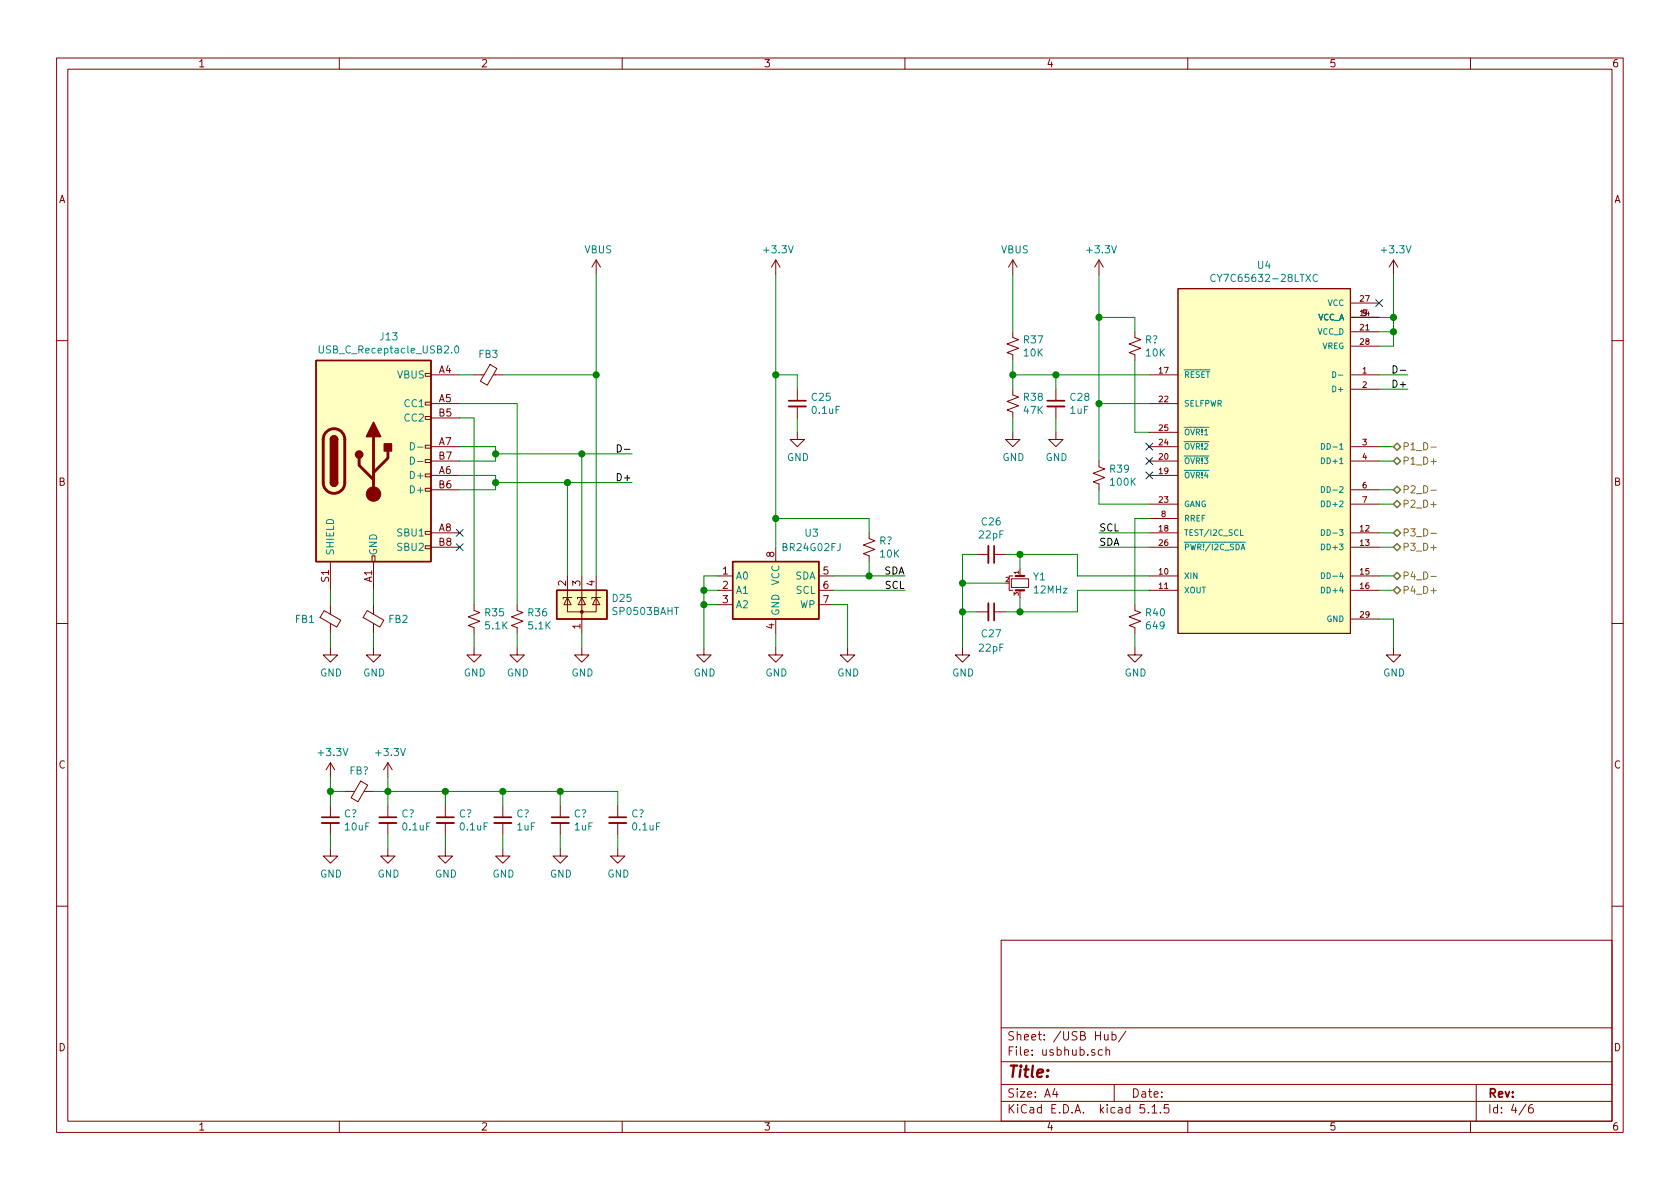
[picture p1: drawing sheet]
EESchema Schematic File Version 4
EELAYER 30 0
EELAYER END
$Descr A4 11693 8268
encoding utf-8
Sheet 4 6
Title ""
Date ""
Rev ""
Comp ""
Comment1 ""
Comment2 ""
Comment3 ""
Comment4 ""
$EndDescr
$Comp
L cluster-controller-module:CY7C65632-28LTXC U4
U 1 1
P 8800 3200
F 0 "U4" H 8800 4565 50  0000 C CNN
F 1 "CY7C65632-28LTXC" H 8800 4474 50  0000 C CNN
F 2 "QFN50P500X500X80-29N" H 8800 3200 50  0001 L BNN
F 3 "Cypress Semiconductor" H 8800 3200 50  0001 L BNN
F 4 "None" H 8800 3200 50  0001 L BNN "Field4"
F 5 "Manufacturer Recommendations" H 8800 3200 50  0001 L BNN "Field5"
F 6 "CY7C65632-28LTXC" H 8800 3200 50  0001 L BNN "Field6"
F 7 "Unavailable" H 8800 3200 50  0001 L BNN "Field7"
F 8 "QFN-28 Cypress Semiconductor" H 8800 3200 50  0001 L BNN "Field8"
F 9 "CY7C65632 Series HX2VL Very Low Power USB 2.0 Hub Controller - QFN-28" H 8800 3200 50  0001 L BNN "Field9"
F 10 "L" H 8800 3200 50  0001 L BNN "Field10"
	1    8800 3200
	1    0    0    -1  
$EndComp
$Comp
L Memory_EEPROM:24LC02 U3
U 1 1
P 5400 4100
F 0 "U3" H 5650 4500 50  0000 C CNN
F 1 "BR24G02FJ" H 5650 4400 50  0000 C CNN
F 2 "" H 5400 4100 50  0001 C CNN
F 3 "http://ww1.microchip.com/downloads/en/DeviceDoc/21709c.pdf" H 5400 4100 50  0001 C CNN
	1    5400 4100
	1    0    0    -1  
$EndComp
$Comp
L power:GND #PWR069
U 1 1
P 9700 4500
F 0 "#PWR069" H 9700 4250 50  0001 C CNN
F 1 "GND" H 9705 4327 50  0000 C CNN
F 2 "" H 9700 4500 50  0001 C CNN
F 3 "" H 9700 4500 50  0001 C CNN
	1    9700 4500
	1    0    0    -1  
$EndComp
Wire Wire Line
	9600 4300 9700 4300
Wire Wire Line
	9700 4300 9700 4500
Wire Wire Line
	9600 4100 9700 4100
Wire Wire Line
	9600 4000 9700 4000
Wire Wire Line
	9600 3800 9700 3800
Wire Wire Line
	9600 3700 9700 3700
Wire Wire Line
	9600 3500 9700 3500
Wire Wire Line
	9600 3400 9700 3400
Wire Wire Line
	9600 3200 9700 3200
Wire Wire Line
	9600 3100 9700 3100
Text HLabel 9700 3200 2    50   BiDi ~ 0
P1_D+
Text HLabel 9700 3100 2    50   BiDi ~ 0
P1_D-
Text HLabel 9700 3400 2    50   BiDi ~ 0
P2_D-
Text HLabel 9700 3500 2    50   BiDi ~ 0
P2_D+
Text HLabel 9700 3700 2    50   BiDi ~ 0
P3_D-
Text HLabel 9700 3800 2    50   BiDi ~ 0
P3_D+
Text HLabel 9700 4000 2    50   BiDi ~ 0
P4_D-
Text HLabel 9700 4100 2    50   BiDi ~ 0
P4_D+
$Comp
L Connector:USB_C_Receptacle_USB2.0 J13
U 1 1
P 2600 3200
F 0 "J13" H 2707 4067 50  0000 C CNN
F 1 "USB_C_Receptacle_USB2.0" H 2707 3976 50  0000 C CNN
F 2 "" H 2750 3200 50  0001 C CNN
F 3 "https://www.usb.org/sites/default/files/documents/usb_type-c.zip" H 2750 3200 50  0001 C CNN
	1    2600 3200
	1    0    0    -1  
$EndComp
$Comp
L Power_Protection:SP0503BAHT D25
U 1 1
P 4050 4200
F 0 "D25" H 4255 4246 50  0000 L CNN
F 1 "SP0503BAHT" H 4255 4155 50  0000 L CNN
F 2 "Package_TO_SOT_SMD:SOT-143" H 4275 4150 50  0001 L CNN
F 3 "http://www.littelfuse.com/~/media/files/littelfuse/technical%20resources/documents/data%20sheets/sp05xxba.pdf" H 4175 4325 50  0001 C CNN
	1    4050 4200
	1    0    0    -1  
$EndComp
$Comp
L Device:R_Small_US R35
U 1 1
P 3300 4300
F 0 "R35" H 3368 4346 50  0000 L CNN
F 1 "5.1K" H 3368 4255 50  0000 L CNN
F 2 "" H 3300 4300 50  0001 C CNN
F 3 "~" H 3300 4300 50  0001 C CNN
	1    3300 4300
	1    0    0    -1  
$EndComp
$Comp
L Device:R_Small_US R36
U 1 1
P 3600 4300
F 0 "R36" H 3668 4346 50  0000 L CNN
F 1 "5.1K" H 3668 4255 50  0000 L CNN
F 2 "" H 3600 4300 50  0001 C CNN
F 3 "~" H 3600 4300 50  0001 C CNN
	1    3600 4300
	1    0    0    -1  
$EndComp
$Comp
L Device:Ferrite_Bead_Small FB3
U 1 1
P 3400 2600
F 0 "FB3" V 3255 2600 50  0000 C CNN
F 1 "Ferrite_Bead_Small" V 3254 2600 50  0001 C CNN
F 2 "" V 3330 2600 50  0001 C CNN
F 3 "~" H 3400 2600 50  0001 C CNN
	1    3400 2600
	0    1    1    0   
$EndComp
Wire Wire Line
	3200 2900 3300 2900
Wire Wire Line
	3200 2800 3600 2800
Wire Wire Line
	3200 2600 3300 2600
Wire Wire Line
	3200 3200 3450 3200
Wire Wire Line
	3450 3200 3450 3150
Wire Wire Line
	3450 3100 3200 3100
Wire Wire Line
	3200 3400 3450 3400
Wire Wire Line
	3450 3400 3450 3350
Wire Wire Line
	3450 3300 3200 3300
NoConn ~ 3200 3700
NoConn ~ 3200 3800
Wire Wire Line
	3450 3350 3950 3350
Connection ~ 3450 3350
Wire Wire Line
	3450 3350 3450 3300
Wire Wire Line
	3450 3150 4050 3150
Connection ~ 3450 3150
Wire Wire Line
	3450 3150 3450 3100
Wire Wire Line
	3500 2600 4150 2600
Connection ~ 3950 3350
Wire Wire Line
	3950 3350 4400 3350
Wire Wire Line
	4050 3150 4400 3150
Connection ~ 4050 3150
Connection ~ 4150 2600
$Comp
L power:GND #PWR055
U 1 1
P 4050 4500
F 0 "#PWR055" H 4050 4250 50  0001 C CNN
F 1 "GND" H 4055 4327 50  0000 C CNN
F 2 "" H 4050 4500 50  0001 C CNN
F 3 "" H 4050 4500 50  0001 C CNN
	1    4050 4500
	1    0    0    -1  
$EndComp
$Comp
L power:GND #PWR054
U 1 1
P 3600 4500
F 0 "#PWR054" H 3600 4250 50  0001 C CNN
F 1 "GND" H 3605 4327 50  0000 C CNN
F 2 "" H 3600 4500 50  0001 C CNN
F 3 "" H 3600 4500 50  0001 C CNN
	1    3600 4500
	1    0    0    -1  
$EndComp
$Comp
L power:GND #PWR053
U 1 1
P 3300 4500
F 0 "#PWR053" H 3300 4250 50  0001 C CNN
F 1 "GND" H 3305 4327 50  0000 C CNN
F 2 "" H 3300 4500 50  0001 C CNN
F 3 "" H 3300 4500 50  0001 C CNN
	1    3300 4500
	1    0    0    -1  
$EndComp
$Comp
L power:GND #PWR052
U 1 1
P 2600 4500
F 0 "#PWR052" H 2600 4250 50  0001 C CNN
F 1 "GND" H 2605 4327 50  0000 C CNN
F 2 "" H 2600 4500 50  0001 C CNN
F 3 "" H 2600 4500 50  0001 C CNN
	1    2600 4500
	1    0    0    -1  
$EndComp
$Comp
L power:GND #PWR051
U 1 1
P 2300 4500
F 0 "#PWR051" H 2300 4250 50  0001 C CNN
F 1 "GND" H 2305 4327 50  0000 C CNN
F 2 "" H 2300 4500 50  0001 C CNN
F 3 "" H 2300 4500 50  0001 C CNN
	1    2300 4500
	1    0    0    -1  
$EndComp
$Comp
L Device:Ferrite_Bead_Small FB1
U 1 1
P 2300 4300
F 0 "FB1" H 2050 4300 50  0000 L CNN
F 1 "Ferrite_Bead_Small" H 2400 4255 50  0001 L CNN
F 2 "" V 2230 4300 50  0001 C CNN
F 3 "~" H 2300 4300 50  0001 C CNN
	1    2300 4300
	1    0    0    -1  
$EndComp
$Comp
L Device:Ferrite_Bead_Small FB2
U 1 1
P 2600 4300
F 0 "FB2" H 2700 4300 50  0000 L CNN
F 1 "Ferrite_Bead_Small" H 2700 4255 50  0001 L CNN
F 2 "" V 2530 4300 50  0001 C CNN
F 3 "~" H 2600 4300 50  0001 C CNN
	1    2600 4300
	1    0    0    -1  
$EndComp
Wire Wire Line
	2300 4100 2300 4200
Wire Wire Line
	2600 4100 2600 4200
Wire Wire Line
	2300 4400 2300 4500
Wire Wire Line
	2600 4400 2600 4500
Wire Wire Line
	3300 2900 3300 4200
Wire Wire Line
	3600 2800 3600 4200
Wire Wire Line
	3600 4500 3600 4400
Wire Wire Line
	3300 4500 3300 4400
Wire Wire Line
	3950 3350 3950 4000
Wire Wire Line
	4050 3150 4050 4000
Wire Wire Line
	4150 2600 4150 4000
Wire Wire Line
	4050 4500 4050 4400
$Comp
L power:VBUS #PWR056
U 1 1
P 4150 1900
F 0 "#PWR056" H 4150 1750 50  0001 C CNN
F 1 "VBUS" H 4165 2073 50  0000 C CNN
F 2 "" H 4150 1900 50  0001 C CNN
F 3 "" H 4150 1900 50  0001 C CNN
	1    4150 1900
	1    0    0    -1  
$EndComp
Text Label 4400 3150 2    50   ~ 0
D-
Text Label 4400 3350 2    50   ~ 0
D+
Wire Wire Line
	9600 2600 9800 2600
Wire Wire Line
	9600 2700 9800 2700
Text Label 9800 2600 2    50   ~ 0
D-
Text Label 9800 2700 2    50   ~ 0
D+
NoConn ~ 8000 3100
NoConn ~ 8000 3200
NoConn ~ 8000 3300
$Comp
L Device:R_Small_US R40
U 1 1
P 7900 4300
F 0 "R40" H 7968 4346 50  0000 L CNN
F 1 "649" H 7968 4255 50  0000 L CNN
F 2 "" H 7900 4300 50  0001 C CNN
F 3 "~" H 7900 4300 50  0001 C CNN
	1    7900 4300
	1    0    0    -1  
$EndComp
$Comp
L Device:Crystal_GND2_Small Y1
U 1 1
P 7100 4050
F 0 "Y1" V 7054 4138 50  0000 L CNN
F 1 "12MHz" V 7145 4138 50  0000 L CNN
F 2 "" H 7100 4050 50  0001 C CNN
F 3 "~" H 7100 4050 50  0001 C CNN
	1    7100 4050
	0    1    1    0   
$EndComp
$Comp
L Device:C_Small C27
U 1 1
P 6900 4250
F 0 "C27" V 7050 4250 50  0000 C CNN
F 1 "22pF" V 7150 4250 50  0000 C CNN
F 2 "" H 6900 4250 50  0001 C CNN
F 3 "~" H 6900 4250 50  0001 C CNN
	1    6900 4250
	0    1    1    0   
$EndComp
$Comp
L Device:C_Small C26
U 1 1
P 6900 3850
F 0 "C26" V 6671 3850 50  0000 C CNN
F 1 "22pF" V 6762 3850 50  0000 C CNN
F 2 "" H 6900 3850 50  0001 C CNN
F 3 "~" H 6900 3850 50  0001 C CNN
	1    6900 3850
	0    1    1    0   
$EndComp
Wire Wire Line
	7000 3850 7100 3850
Wire Wire Line
	7100 3850 7100 3950
Wire Wire Line
	7100 4150 7100 4250
Wire Wire Line
	7100 4250 7000 4250
$Comp
L power:GND #PWR067
U 1 1
P 7900 4500
F 0 "#PWR067" H 7900 4250 50  0001 C CNN
F 1 "GND" H 7905 4327 50  0000 C CNN
F 2 "" H 7900 4500 50  0001 C CNN
F 3 "" H 7900 4500 50  0001 C CNN
	1    7900 4500
	1    0    0    -1  
$EndComp
Wire Wire Line
	8000 4000 7500 4000
Wire Wire Line
	7500 4000 7500 3850
Wire Wire Line
	7500 3850 7100 3850
Connection ~ 7100 3850
Wire Wire Line
	7100 4250 7500 4250
Wire Wire Line
	7500 4250 7500 4100
Wire Wire Line
	7500 4100 8000 4100
Connection ~ 7100 4250
Wire Wire Line
	8000 3600 7900 3600
Wire Wire Line
	7900 3600 7900 4200
Wire Wire Line
	7900 4400 7900 4500
$Comp
L power:GND #PWR062
U 1 1
P 6700 4500
F 0 "#PWR062" H 6700 4250 50  0001 C CNN
F 1 "GND" H 6705 4327 50  0000 C CNN
F 2 "" H 6700 4500 50  0001 C CNN
F 3 "" H 6700 4500 50  0001 C CNN
	1    6700 4500
	1    0    0    -1  
$EndComp
Wire Wire Line
	6800 4250 6700 4250
Wire Wire Line
	6700 4250 6700 4500
Wire Wire Line
	7000 4050 6700 4050
Wire Wire Line
	6700 4050 6700 4250
Connection ~ 6700 4250
Wire Wire Line
	6800 3850 6700 3850
Wire Wire Line
	6700 3850 6700 4050
Connection ~ 6700 4050
$Comp
L power:GND #PWR059
U 1 1
P 5400 4500
F 0 "#PWR059" H 5400 4250 50  0001 C CNN
F 1 "GND" H 5405 4327 50  0000 C CNN
F 2 "" H 5400 4500 50  0001 C CNN
F 3 "" H 5400 4500 50  0001 C CNN
	1    5400 4500
	1    0    0    -1  
$EndComp
$Comp
L power:GND #PWR057
U 1 1
P 4900 4500
F 0 "#PWR057" H 4900 4250 50  0001 C CNN
F 1 "GND" H 4905 4327 50  0000 C CNN
F 2 "" H 4900 4500 50  0001 C CNN
F 3 "" H 4900 4500 50  0001 C CNN
	1    4900 4500
	1    0    0    -1  
$EndComp
Wire Wire Line
	5000 4200 4900 4200
Wire Wire Line
	4900 4200 4900 4500
Wire Wire Line
	5000 4100 4900 4100
Wire Wire Line
	4900 4100 4900 4200
Connection ~ 4900 4200
Wire Wire Line
	5000 4000 4900 4000
Wire Wire Line
	4900 4000 4900 4100
Connection ~ 4900 4100
Wire Wire Line
	5400 4400 5400 4500
$Comp
L power:GND #PWR061
U 1 1
P 5900 4500
F 0 "#PWR061" H 5900 4250 50  0001 C CNN
F 1 "GND" H 5905 4327 50  0000 C CNN
F 2 "" H 5900 4500 50  0001 C CNN
F 3 "" H 5900 4500 50  0001 C CNN
	1    5900 4500
	1    0    0    -1  
$EndComp
Wire Wire Line
	5800 4200 5900 4200
Wire Wire Line
	5800 4000 6050 4000
Wire Wire Line
	5800 4100 6300 4100
Text Label 6300 4000 2    50   ~ 0
SDA
Text Label 6300 4100 2    50   ~ 0
SCL
$Comp
L power:+3.3V #PWR058
U 1 1
P 5400 1900
F 0 "#PWR058" H 5400 1750 50  0001 C CNN
F 1 "+3.3V" H 5415 2073 50  0000 C CNN
F 2 "" H 5400 1900 50  0001 C CNN
F 3 "" H 5400 1900 50  0001 C CNN
	1    5400 1900
	1    0    0    -1  
$EndComp
Text Label 7650 3700 0    50   ~ 0
SCL
Text Label 7650 3800 0    50   ~ 0
SDA
NoConn ~ 9600 2100
$Comp
L power:+3.3V #PWR068
U 1 1
P 9700 1900
F 0 "#PWR068" H 9700 1750 50  0001 C CNN
F 1 "+3.3V" H 9715 2073 50  0000 C CNN
F 2 "" H 9700 1900 50  0001 C CNN
F 3 "" H 9700 1900 50  0001 C CNN
	1    9700 1900
	1    0    0    -1  
$EndComp
$Comp
L Device:R_Small_US R37
U 1 1
P 7050 2400
F 0 "R37" H 7118 2446 50  0000 L CNN
F 1 "10K" H 7118 2355 50  0000 L CNN
F 2 "" H 7050 2400 50  0001 C CNN
F 3 "~" H 7050 2400 50  0001 C CNN
	1    7050 2400
	1    0    0    -1  
$EndComp
$Comp
L Device:R_Small_US R38
U 1 1
P 7050 2800
F 0 "R38" H 7118 2846 50  0000 L CNN
F 1 "47K" H 7118 2755 50  0000 L CNN
F 2 "" H 7050 2800 50  0001 C CNN
F 3 "~" H 7050 2800 50  0001 C CNN
	1    7050 2800
	1    0    0    -1  
$EndComp
$Comp
L Device:C_Small C28
U 1 1
P 7350 2800
F 0 "C28" H 7442 2846 50  0000 L CNN
F 1 "1uF" H 7442 2755 50  0000 L CNN
F 2 "" H 7350 2800 50  0001 C CNN
F 3 "~" H 7350 2800 50  0001 C CNN
	1    7350 2800
	1    0    0    -1  
$EndComp
$Comp
L power:VBUS #PWR063
U 1 1
P 7050 1900
F 0 "#PWR063" H 7050 1750 50  0001 C CNN
F 1 "VBUS" H 7065 2073 50  0000 C CNN
F 2 "" H 7050 1900 50  0001 C CNN
F 3 "" H 7050 1900 50  0001 C CNN
	1    7050 1900
	1    0    0    -1  
$EndComp
$Comp
L power:GND #PWR064
U 1 1
P 7050 3000
F 0 "#PWR064" H 7050 2750 50  0001 C CNN
F 1 "GND" H 7055 2827 50  0000 C CNN
F 2 "" H 7050 3000 50  0001 C CNN
F 3 "" H 7050 3000 50  0001 C CNN
	1    7050 3000
	1    0    0    -1  
$EndComp
$Comp
L power:GND #PWR065
U 1 1
P 7350 3000
F 0 "#PWR065" H 7350 2750 50  0001 C CNN
F 1 "GND" H 7355 2827 50  0000 C CNN
F 2 "" H 7350 3000 50  0001 C CNN
F 3 "" H 7350 3000 50  0001 C CNN
	1    7350 3000
	1    0    0    -1  
$EndComp
Wire Wire Line
	7350 2900 7350 3000
Wire Wire Line
	7050 2900 7050 3000
Wire Wire Line
	7050 2700 7050 2600
Wire Wire Line
	7050 2600 7350 2600
Wire Wire Line
	7350 2600 7350 2700
Connection ~ 7050 2600
Wire Wire Line
	7050 2600 7050 2500
$Comp
L power:+3.3V #PWR066
U 1 1
P 7650 1900
F 0 "#PWR066" H 7650 1750 50  0001 C CNN
F 1 "+3.3V" H 7665 2073 50  0000 C CNN
F 2 "" H 7650 1900 50  0001 C CNN
F 3 "" H 7650 1900 50  0001 C CNN
	1    7650 1900
	1    0    0    -1  
$EndComp
Connection ~ 7350 2600
$Comp
L Device:R_Small_US R39
U 1 1
P 7650 3300
F 0 "R39" H 7718 3346 50  0000 L CNN
F 1 "100K" H 7718 3255 50  0000 L CNN
F 2 "" H 7650 3300 50  0001 C CNN
F 3 "~" H 7650 3300 50  0001 C CNN
	1    7650 3300
	1    0    0    -1  
$EndComp
Wire Wire Line
	8000 3500 7650 3500
Wire Wire Line
	7650 3500 7650 3400
Wire Wire Line
	7650 3200 7650 2800
Wire Wire Line
	7650 2800 8000 2800
Wire Wire Line
	7650 2800 7650 2200
Connection ~ 7650 2800
Wire Wire Line
	7350 2600 8000 2600
Wire Wire Line
	7050 1900 7050 2300
Wire Wire Line
	4150 1900 4150 2600
Wire Wire Line
	5400 1900 5400 2600
$Comp
L Device:C_Small C25
U 1 1
P 5550 2800
F 0 "C25" H 5642 2846 50  0000 L CNN
F 1 "0.1uF" H 5642 2755 50  0000 L CNN
F 2 "" H 5550 2800 50  0001 C CNN
F 3 "~" H 5550 2800 50  0001 C CNN
	1    5550 2800
	1    0    0    -1  
$EndComp
Wire Wire Line
	5550 2700 5550 2600
Wire Wire Line
	5550 2600 5400 2600
Connection ~ 5400 2600
Wire Wire Line
	5400 2600 5400 3600
$Comp
L power:GND #PWR060
U 1 1
P 5550 3000
F 0 "#PWR060" H 5550 2750 50  0001 C CNN
F 1 "GND" H 5555 2827 50  0000 C CNN
F 2 "" H 5550 3000 50  0001 C CNN
F 3 "" H 5550 3000 50  0001 C CNN
	1    5550 3000
	1    0    0    -1  
$EndComp
Wire Wire Line
	5550 2900 5550 3000
$Comp
L Device:C_Small C?
U 1 1
P 2300 5700
F 0 "C?" H 2392 5746 50  0000 L CNN
F 1 "10uF" H 2392 5655 50  0000 L CNN
F 2 "" H 2300 5700 50  0001 C CNN
F 3 "~" H 2300 5700 50  0001 C CNN
	1    2300 5700
	1    0    0    -1  
$EndComp
$Comp
L Device:C_Small C?
U 1 1
P 2700 5700
F 0 "C?" H 2792 5746 50  0000 L CNN
F 1 "0.1uF" H 2792 5655 50  0000 L CNN
F 2 "" H 2700 5700 50  0001 C CNN
F 3 "~" H 2700 5700 50  0001 C CNN
	1    2700 5700
	1    0    0    -1  
$EndComp
$Comp
L power:+3.3V #PWR?
U 1 1
P 2300 5400
F 0 "#PWR?" H 2300 5250 50  0001 C CNN
F 1 "+3.3V" H 2315 5573 50  0000 C CNN
F 2 "" H 2300 5400 50  0001 C CNN
F 3 "" H 2300 5400 50  0001 C CNN
	1    2300 5400
	1    0    0    -1  
$EndComp
Wire Wire Line
	9600 2200 9700 2200
Wire Wire Line
	9700 2200 9700 1900
Wire Wire Line
	9700 2300 9700 2200
Connection ~ 9700 2200
Wire Wire Line
	9600 2300 9700 2300
Wire Wire Line
	9600 2400 9700 2400
Wire Wire Line
	9700 2400 9700 2300
Connection ~ 9700 2300
$Comp
L power:+3.3V #PWR?
U 1 1
P 2700 5400
F 0 "#PWR?" H 2700 5250 50  0001 C CNN
F 1 "+3.3V" H 2715 5573 50  0000 C CNN
F 2 "" H 2700 5400 50  0001 C CNN
F 3 "" H 2700 5400 50  0001 C CNN
	1    2700 5400
	1    0    0    -1  
$EndComp
$Comp
L Device:C_Small C?
U 1 1
P 3100 5700
F 0 "C?" H 3192 5746 50  0000 L CNN
F 1 "0.1uF" H 3192 5655 50  0000 L CNN
F 2 "" H 3100 5700 50  0001 C CNN
F 3 "~" H 3100 5700 50  0001 C CNN
	1    3100 5700
	1    0    0    -1  
$EndComp
$Comp
L Device:C_Small C?
U 1 1
P 3500 5700
F 0 "C?" H 3592 5746 50  0000 L CNN
F 1 "1uF" H 3592 5655 50  0000 L CNN
F 2 "" H 3500 5700 50  0001 C CNN
F 3 "~" H 3500 5700 50  0001 C CNN
	1    3500 5700
	1    0    0    -1  
$EndComp
$Comp
L Device:C_Small C?
U 1 1
P 3900 5700
F 0 "C?" H 3992 5746 50  0000 L CNN
F 1 "1uF" H 3992 5655 50  0000 L CNN
F 2 "" H 3900 5700 50  0001 C CNN
F 3 "~" H 3900 5700 50  0001 C CNN
	1    3900 5700
	1    0    0    -1  
$EndComp
$Comp
L Device:C_Small C?
U 1 1
P 4300 5700
F 0 "C?" H 4392 5746 50  0000 L CNN
F 1 "0.1uF" H 4392 5655 50  0000 L CNN
F 2 "" H 4300 5700 50  0001 C CNN
F 3 "~" H 4300 5700 50  0001 C CNN
	1    4300 5700
	1    0    0    -1  
$EndComp
$Comp
L Device:Ferrite_Bead_Small FB?
U 1 1
P 2500 5500
F 0 "FB?" V 2355 5500 50  0000 C CNN
F 1 "Ferrite_Bead_Small" V 2354 5500 50  0001 C CNN
F 2 "" V 2430 5500 50  0001 C CNN
F 3 "~" H 2500 5500 50  0001 C CNN
	1    2500 5500
	0    1    1    0   
$EndComp
$Comp
L power:GND #PWR?
U 1 1
P 2300 5900
F 0 "#PWR?" H 2300 5650 50  0001 C CNN
F 1 "GND" H 2305 5727 50  0000 C CNN
F 2 "" H 2300 5900 50  0001 C CNN
F 3 "" H 2300 5900 50  0001 C CNN
	1    2300 5900
	1    0    0    -1  
$EndComp
$Comp
L power:GND #PWR?
U 1 1
P 2700 5900
F 0 "#PWR?" H 2700 5650 50  0001 C CNN
F 1 "GND" H 2705 5727 50  0000 C CNN
F 2 "" H 2700 5900 50  0001 C CNN
F 3 "" H 2700 5900 50  0001 C CNN
	1    2700 5900
	1    0    0    -1  
$EndComp
$Comp
L power:GND #PWR?
U 1 1
P 3100 5900
F 0 "#PWR?" H 3100 5650 50  0001 C CNN
F 1 "GND" H 3105 5727 50  0000 C CNN
F 2 "" H 3100 5900 50  0001 C CNN
F 3 "" H 3100 5900 50  0001 C CNN
	1    3100 5900
	1    0    0    -1  
$EndComp
$Comp
L power:GND #PWR?
U 1 1
P 3500 5900
F 0 "#PWR?" H 3500 5650 50  0001 C CNN
F 1 "GND" H 3505 5727 50  0000 C CNN
F 2 "" H 3500 5900 50  0001 C CNN
F 3 "" H 3500 5900 50  0001 C CNN
	1    3500 5900
	1    0    0    -1  
$EndComp
$Comp
L power:GND #PWR?
U 1 1
P 3900 5900
F 0 "#PWR?" H 3900 5650 50  0001 C CNN
F 1 "GND" H 3905 5727 50  0000 C CNN
F 2 "" H 3900 5900 50  0001 C CNN
F 3 "" H 3900 5900 50  0001 C CNN
	1    3900 5900
	1    0    0    -1  
$EndComp
$Comp
L power:GND #PWR?
U 1 1
P 4300 5900
F 0 "#PWR?" H 4300 5650 50  0001 C CNN
F 1 "GND" H 4305 5727 50  0000 C CNN
F 2 "" H 4300 5900 50  0001 C CNN
F 3 "" H 4300 5900 50  0001 C CNN
	1    4300 5900
	1    0    0    -1  
$EndComp
Wire Wire Line
	2700 5400 2700 5500
Connection ~ 2700 5500
Wire Wire Line
	2700 5500 2700 5600
Wire Wire Line
	2600 5500 2700 5500
Wire Wire Line
	2400 5500 2300 5500
Wire Wire Line
	2300 5500 2300 5400
Wire Wire Line
	2300 5500 2300 5600
Connection ~ 2300 5500
Wire Wire Line
	2700 5500 3100 5500
Wire Wire Line
	3100 5500 3100 5600
Wire Wire Line
	3100 5500 3500 5500
Wire Wire Line
	3500 5500 3500 5600
Connection ~ 3100 5500
Wire Wire Line
	3500 5500 3900 5500
Wire Wire Line
	3900 5500 3900 5600
Connection ~ 3500 5500
Wire Wire Line
	3900 5500 4300 5500
Wire Wire Line
	4300 5500 4300 5600
Connection ~ 3900 5500
Wire Wire Line
	2300 5800 2300 5900
Wire Wire Line
	2700 5800 2700 5900
Wire Wire Line
	3100 5800 3100 5900
Wire Wire Line
	3500 5800 3500 5900
Wire Wire Line
	3900 5800 3900 5900
Wire Wire Line
	4300 5800 4300 5900
Wire Wire Line
	5900 4200 5900 4500
$Comp
L Device:R_Small_US R?
U 1 1
P 6050 3800
F 0 "R?" H 6118 3846 50  0000 L CNN
F 1 "10K" H 6118 3755 50  0000 L CNN
F 2 "" H 6050 3800 50  0001 C CNN
F 3 "~" H 6050 3800 50  0001 C CNN
	1    6050 3800
	1    0    0    -1  
$EndComp
Wire Wire Line
	6050 3700 6050 3600
Wire Wire Line
	6050 3600 5400 3600
Connection ~ 5400 3600
Wire Wire Line
	5400 3600 5400 3800
Wire Wire Line
	6050 3900 6050 4000
Connection ~ 6050 4000
Wire Wire Line
	6050 4000 6300 4000
$Comp
L Device:R_Small_US R?
U 1 1
P 7900 2400
F 0 "R?" H 7968 2446 50  0000 L CNN
F 1 "10K" H 7968 2355 50  0000 L CNN
F 2 "" H 7900 2400 50  0001 C CNN
F 3 "~" H 7900 2400 50  0001 C CNN
	1    7900 2400
	1    0    0    -1  
$EndComp
Wire Wire Line
	8000 3000 7900 3000
Wire Wire Line
	7900 3000 7900 2500
Wire Wire Line
	7900 2300 7900 2200
Wire Wire Line
	7900 2200 7650 2200
Connection ~ 7650 2200
Wire Wire Line
	7650 2200 7650 1900
Wire Wire Line
	7650 3700 8000 3700
Wire Wire Line
	7650 3800 8000 3800
$EndSCHEMATC
